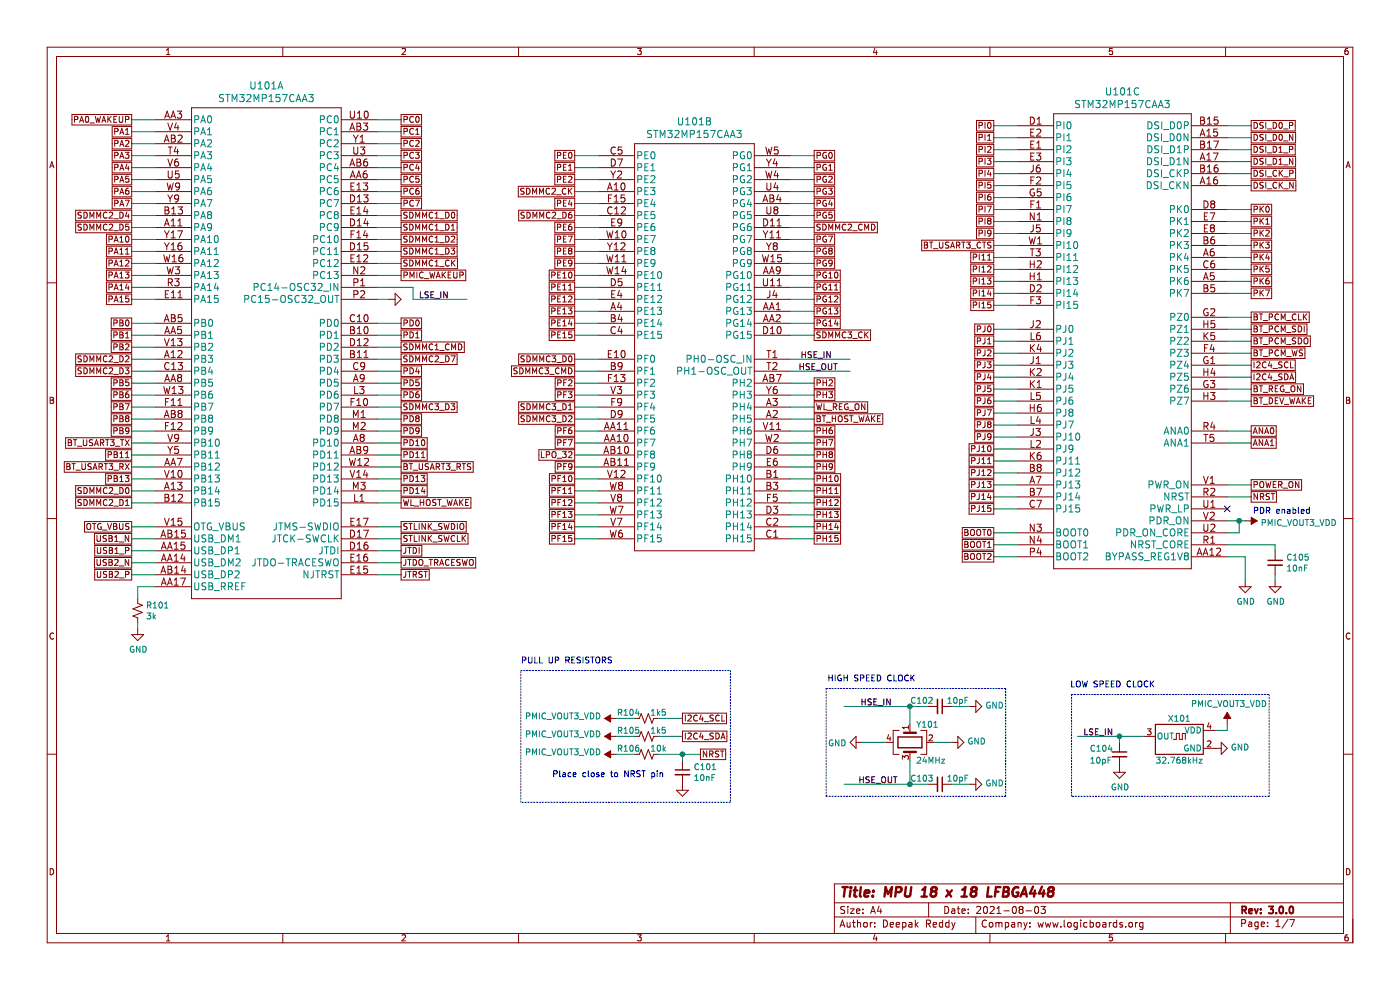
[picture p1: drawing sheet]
EESchema Schematic File Version 4
EELAYER 30 0
EELAYER END
$Descr A4 11693 8268
encoding utf-8
Sheet 1 7
Title "MPU 18 x 18 LFBGA448"
Date "2021-08-03"
Rev "3.0.0"
Comp "www.logicboards.org"
Comment1 ""
Comment2 ""
Comment3 ""
Comment4 ""
$EndDescr
$Comp
L Device:R_Small_US R104
U 1 1
P 5400 6000
F 0 "R104" V 5350 5850 50  0000 C CNN
F 1 "1k5" V 5350 6100 50  0000 C CNN
F 2 "U_Resistor_SMD:R_0402_1005Metric" H 5400 6000 50  0001 C CNN
F 3 "~" H 5400 6000 50  0001 C CNN
	1    5400 6000
	0    1    1    0   
$EndComp
Text GLabel 5700 6000 2    50   UnSpc ~ 0
I2C4_SCL
Wire Wire Line
	5700 6000 5500 6000
$Comp
L U_Power:PMIC_VOUT3_VDD #PWR0105
U 1 1
P 5150 6000
F 0 "#PWR0105" H 5150 5850 50  0001 C CNN
F 1 "PMIC_VOUT3_VDD" V 5165 6127 50  0000 L CNN
F 2 "" H 5150 6000 50  0001 C CNN
F 3 "" H 5150 6000 50  0001 C CNN
	1    5150 6000
	0    -1   -1   0   
$EndComp
Wire Wire Line
	5150 6000 5300 6000
$Comp
L Device:R_Small_US R105
U 1 1
P 5400 6150
F 0 "R105" V 5350 6000 50  0000 C CNN
F 1 "1k5" V 5350 6250 50  0000 C CNN
F 2 "U_Resistor_SMD:R_0402_1005Metric" H 5400 6150 50  0001 C CNN
F 3 "~" H 5400 6150 50  0001 C CNN
	1    5400 6150
	0    1    1    0   
$EndComp
Text GLabel 5700 6150 2    50   UnSpc ~ 0
I2C4_SDA
Wire Wire Line
	5700 6150 5500 6150
$Comp
L U_Power:PMIC_VOUT3_VDD #PWR0106
U 1 1
P 5150 6150
F 0 "#PWR0106" H 5150 6000 50  0001 C CNN
F 1 "PMIC_VOUT3_VDD" V 5165 6277 50  0000 L CNN
F 2 "" H 5150 6150 50  0001 C CNN
F 3 "" H 5150 6150 50  0001 C CNN
	1    5150 6150
	0    -1   -1   0   
$EndComp
Wire Wire Line
	5150 6150 5300 6150
$Comp
L Device:R_Small_US R106
U 1 1
P 5400 6300
F 0 "R106" V 5350 6150 50  0000 C CNN
F 1 "10k" V 5350 6400 50  0000 C CNN
F 2 "U_Resistor_SMD:R_0402_1005Metric" H 5400 6300 50  0001 C CNN
F 3 "~" H 5400 6300 50  0001 C CNN
	1    5400 6300
	0    1    1    0   
$EndComp
Text GLabel 5850 6300 2    50   UnSpc ~ 0
NRST
Wire Wire Line
	5850 6300 5700 6300
$Comp
L U_Power:PMIC_VOUT3_VDD #PWR0107
U 1 1
P 5150 6300
F 0 "#PWR0107" H 5150 6150 50  0001 C CNN
F 1 "PMIC_VOUT3_VDD" V 5165 6427 50  0000 L CNN
F 2 "" H 5150 6300 50  0001 C CNN
F 3 "" H 5150 6300 50  0001 C CNN
	1    5150 6300
	0    -1   -1   0   
$EndComp
Wire Wire Line
	5150 6300 5300 6300
$Comp
L Device:C_Small C101
U 1 1
P 5700 6450
F 0 "C101" H 5792 6496 50  0000 L CNN
F 1 "10nF" H 5792 6405 50  0000 L CNN
F 2 "U_Capacitor_SMD:C_0402_1005Metric" H 5700 6450 50  0001 C CNN
F 3 "~" H 5700 6450 50  0001 C CNN
	1    5700 6450
	1    0    0    -1  
$EndComp
Wire Wire Line
	5700 6350 5700 6300
Connection ~ 5700 6300
Wire Wire Line
	5700 6300 5500 6300
$Comp
L power:GND #PWR0108
U 1 1
P 5700 6550
F 0 "#PWR0108" H 5700 6300 50  0001 C CNN
F 1 "GND" H 5705 6377 50  0001 C CNN
F 2 "" H 5700 6550 50  0001 C CNN
F 3 "" H 5700 6550 50  0001 C CNN
	1    5700 6550
	1    0    0    -1  
$EndComp
Wire Notes Line
	6100 5600 6100 6700
Wire Notes Line
	6100 6700 4350 6700
Wire Notes Line
	4350 6700 4350 5600
Wire Notes Line
	4350 5600 6100 5600
Text Notes 5550 6500 2    50   ~ 0
Place close to NRST pin
Text Notes 4350 5550 0    50   ~ 0
PULL UP RESISTORS
$Comp
L Device:Crystal_GND24 Y101
U 1 1
P 7600 6200
F 0 "Y101" V 7450 6250 50  0000 L CNN
F 1 "24MHz" V 7750 6250 50  0000 L CNN
F 2 "U_Crystal:TSX3225240000MF10ZC3" H 7600 6200 50  0001 C CNN
F 3 "~" H 7600 6200 50  0001 C CNN
	1    7600 6200
	0    1    1    0   
$EndComp
$Comp
L Device:C_Small C102
U 1 1
P 7850 5900
F 0 "C102" V 7800 5750 50  0000 C CNN
F 1 "10pF" V 7800 6050 50  0000 C CNN
F 2 "U_Capacitor_SMD:C_0402_1005Metric" H 7850 5900 50  0001 C CNN
F 3 "~" H 7850 5900 50  0001 C CNN
	1    7850 5900
	0    1    1    0   
$EndComp
Wire Wire Line
	7600 6050 7600 5900
Wire Wire Line
	7600 5900 7750 5900
$Comp
L power:GND #PWR0111
U 1 1
P 8100 5900
F 0 "#PWR0111" H 8100 5650 50  0001 C CNN
F 1 "GND" V 8105 5772 50  0000 R CNN
F 2 "" H 8100 5900 50  0001 C CNN
F 3 "" H 8100 5900 50  0001 C CNN
	1    8100 5900
	0    -1   -1   0   
$EndComp
Wire Wire Line
	8100 5900 7950 5900
Wire Wire Line
	7050 5900 7600 5900
Connection ~ 7600 5900
Text Label 7450 5900 2    50   ~ 0
HSE_IN
$Comp
L power:GND #PWR0110
U 1 1
P 7950 6200
F 0 "#PWR0110" H 7950 5950 50  0001 C CNN
F 1 "GND" V 7955 6072 50  0000 R CNN
F 2 "" H 7950 6200 50  0001 C CNN
F 3 "" H 7950 6200 50  0001 C CNN
	1    7950 6200
	0    -1   -1   0   
$EndComp
Wire Wire Line
	7950 6200 7800 6200
$Comp
L power:GND #PWR0109
U 1 1
P 7200 6200
F 0 "#PWR0109" H 7200 5950 50  0001 C CNN
F 1 "GND" V 7205 6072 50  0000 R CNN
F 2 "" H 7200 6200 50  0001 C CNN
F 3 "" H 7200 6200 50  0001 C CNN
	1    7200 6200
	0    1    1    0   
$EndComp
Wire Wire Line
	7200 6200 7400 6200
$Comp
L Device:C_Small C103
U 1 1
P 7850 6550
F 0 "C103" V 7800 6400 50  0000 C CNN
F 1 "10pF" V 7800 6700 50  0000 C CNN
F 2 "U_Capacitor_SMD:C_0402_1005Metric" H 7850 6550 50  0001 C CNN
F 3 "~" H 7850 6550 50  0001 C CNN
	1    7850 6550
	0    1    1    0   
$EndComp
Wire Wire Line
	7750 6550 7600 6550
Wire Wire Line
	7600 6550 7600 6350
$Comp
L power:GND #PWR0112
U 1 1
P 8100 6550
F 0 "#PWR0112" H 8100 6300 50  0001 C CNN
F 1 "GND" V 8105 6422 50  0000 R CNN
F 2 "" H 8100 6550 50  0001 C CNN
F 3 "" H 8100 6550 50  0001 C CNN
	1    8100 6550
	0    -1   -1   0   
$EndComp
Wire Wire Line
	8100 6550 7950 6550
Wire Wire Line
	7600 6550 7050 6550
Connection ~ 7600 6550
Text Label 7500 6550 2    50   ~ 0
HSE_OUT
Wire Notes Line
	8400 5750 8400 6650
Wire Notes Line
	8400 6650 6900 6650
Wire Notes Line
	6900 6650 6900 5750
Wire Notes Line
	6900 5750 8400 5750
Text Notes 7650 5700 2    50   ~ 0
HIGH SPEED CLOCK
$Comp
L U_Oscillator:32.768kHz X101
U 1 1
P 9850 6250
F 0 "X101" H 9850 6500 50  0000 C CNN
F 1 "32.768kHz" H 9850 6150 50  0000 C CNN
F 2 "U_Crystal:SiT1533AC-H5-DCC-32.768E" H 10300 5900 50  0001 C CNN
F 3 "https://www.mouser.in/datasheet/2/371/SiT1533_rev1.4_03202018-1324419.pdf" H 9750 6250 50  0001 C CNN
F 4 "SiT1533AC-H5-DCC-32.768E" H 9950 6300 50  0001 C CNN "MNP"
	1    9850 6250
	1    0    0    -1  
$EndComp
Wire Wire Line
	9550 6150 9350 6150
Text Label 9300 6150 2    50   ~ 0
LSE_IN
$Comp
L Device:C_Small C104
U 1 1
P 9350 6300
F 0 "C104" H 9100 6350 50  0000 L CNN
F 1 "10pF" H 9100 6250 50  0000 L CNN
F 2 "U_Capacitor_SMD:C_0402_1005Metric" H 9350 6300 50  0001 C CNN
F 3 "~" H 9350 6300 50  0001 C CNN
	1    9350 6300
	1    0    0    -1  
$EndComp
Wire Wire Line
	9350 6200 9350 6150
Connection ~ 9350 6150
Wire Wire Line
	9000 6150 9350 6150
$Comp
L power:GND #PWR0113
U 1 1
P 9350 6400
F 0 "#PWR0113" H 9350 6150 50  0001 C CNN
F 1 "GND" H 9355 6227 50  0000 C CNN
F 2 "" H 9350 6400 50  0001 C CNN
F 3 "" H 9350 6400 50  0001 C CNN
	1    9350 6400
	1    0    0    -1  
$EndComp
$Comp
L power:GND #PWR0114
U 1 1
P 10150 6250
F 0 "#PWR0114" H 10150 6000 50  0001 C CNN
F 1 "GND" V 10155 6122 50  0000 R CNN
F 2 "" H 10150 6250 50  0001 C CNN
F 3 "" H 10150 6250 50  0001 C CNN
	1    10150 6250
	0    -1   -1   0   
$EndComp
$Comp
L U_Power:PMIC_VOUT3_VDD #PWR0115
U 1 1
P 10250 6050
F 0 "#PWR0115" H 10250 5900 50  0001 C CNN
F 1 "PMIC_VOUT3_VDD" H 10265 6223 50  0000 C CNN
F 2 "" H 10250 6050 50  0001 C CNN
F 3 "" H 10250 6050 50  0001 C CNN
	1    10250 6050
	1    0    0    -1  
$EndComp
Wire Wire Line
	10250 6050 10250 6100
Wire Wire Line
	10250 6100 10150 6100
Wire Notes Line
	10600 5800 10600 6650
Wire Notes Line
	10600 6650 8950 6650
Wire Notes Line
	8950 6650 8950 5800
Wire Notes Line
	8950 5800 10600 5800
Text Notes 9650 5750 2    50   ~ 0
LOW SPEED CLOCK
Wire Wire Line
	6800 4500 6600 4500
Wire Wire Line
	6800 4400 6600 4400
Wire Wire Line
	6800 4300 6600 4300
Wire Wire Line
	5000 4400 4800 4400
Wire Wire Line
	5000 4300 4800 4300
Wire Wire Line
	3350 4800 3150 4800
Wire Wire Line
	3350 4700 3150 4700
Wire Wire Line
	3350 4600 3150 4600
Wire Wire Line
	3350 4500 3150 4500
Wire Wire Line
	3350 4400 3150 4400
Text GLabel 3350 4800 2    50   UnSpc ~ 0
JTRST
Text GLabel 3350 4700 2    50   UnSpc ~ 0
JTDO_TRACESWO
Text GLabel 3350 4600 2    50   UnSpc ~ 0
JTDI
Text GLabel 3350 4500 2    50   UnSpc ~ 0
STLINK_SWCLK
Text GLabel 3350 4400 2    50   UnSpc ~ 0
STLINK_SWDIO
Wire Wire Line
	1300 4800 1100 4800
Wire Wire Line
	1300 4700 1100 4700
Wire Wire Line
	1300 4600 1100 4600
Wire Wire Line
	1300 4500 1100 4500
Wire Wire Line
	1300 4400 1100 4400
Wire Wire Line
	1150 4900 1300 4900
Wire Wire Line
	1150 5000 1150 4900
Wire Wire Line
	1150 5250 1150 5200
$Comp
L power:GND #PWR0101
U 1 1
P 1150 5250
F 0 "#PWR0101" H 1150 5000 50  0001 C CNN
F 1 "GND" H 1155 5077 50  0000 C CNN
F 2 "" H 1150 5250 50  0001 C CNN
F 3 "" H 1150 5250 50  0001 C CNN
	1    1150 5250
	1    0    0    -1  
$EndComp
$Comp
L Device:R_Small_US R101
U 1 1
P 1150 5100
F 0 "R101" H 1218 5146 50  0000 L CNN
F 1 "3k" H 1218 5055 50  0000 L CNN
F 2 "U_Resistor_SMD:R_0402_1005Metric" H 1150 5100 50  0001 C CNN
F 3 "~" H 1150 5100 50  0001 C CNN
	1    1150 5100
	1    0    0    -1  
$EndComp
Text GLabel 1100 4800 0    50   UnSpc ~ 0
USB2_P
Text GLabel 1100 4700 0    50   UnSpc ~ 0
USB2_N
Text GLabel 1100 4600 0    50   UnSpc ~ 0
USB1_P
Text GLabel 1100 4500 0    50   UnSpc ~ 0
USB1_N
Text GLabel 1100 4400 0    50   UnSpc ~ 0
OTG_VBUS
$Comp
L U_Microprocessor:STM32MP157CAA3 U101
U 2 1
P 5800 2900
F 0 "U101" H 5800 4787 60  0000 C CNN
F 1 "STM32MP157CAA3" H 5800 4681 60  0000 C CNN
F 2 "U_Package_BGA:STM32MP157CAA3" H 6100 5140 60  0001 C CNN
F 3 "https://www.st.com/resource/en/datasheet/stm32mp157c.pdf" H 5400 5050 60  0001 C CNN
	2    5800 2900
	1    0    0    -1  
$EndComp
$Comp
L U_Microprocessor:STM32MP157CAA3 U101
U 1 1
P 2200 3000
F 0 "U101" H 2225 5287 60  0000 C CNN
F 1 "STM32MP157CAA3" H 2225 5181 60  0000 C CNN
F 2 "U_Package_BGA:STM32MP157CAA3" H 2500 5240 60  0001 C CNN
F 3 "https://www.st.com/resource/en/datasheet/stm32mp157c.pdf" H 1800 5150 60  0001 C CNN
	1    2200 3000
	1    0    0    -1  
$EndComp
Text GLabel 10450 4050 2    50   UnSpc ~ 0
POWER_ON
Wire Wire Line
	6600 3100 7100 3100
Wire Wire Line
	6600 3000 7100 3000
Wire Wire Line
	10250 4150 10450 4150
Wire Wire Line
	10450 4050 10250 4050
Wire Wire Line
	8300 4650 8500 4650
Wire Wire Line
	8300 4550 8500 4550
Wire Wire Line
	8300 4450 8500 4450
Wire Wire Line
	10450 3700 10250 3700
Wire Wire Line
	10450 3600 10250 3600
Wire Wire Line
	10450 1550 10250 1550
Wire Wire Line
	10450 1450 10250 1450
Wire Wire Line
	10450 1350 10250 1350
Wire Wire Line
	10450 1250 10250 1250
Wire Wire Line
	10450 1150 10250 1150
Wire Wire Line
	10450 1050 10250 1050
Wire Wire Line
	10650 4550 10650 4600
Wire Wire Line
	10250 4550 10650 4550
Wire Wire Line
	10400 4650 10250 4650
Wire Wire Line
	10400 4850 10400 4650
$Comp
L power:GND #PWR0117
U 1 1
P 10400 4850
F 0 "#PWR0117" H 10400 4600 50  0001 C CNN
F 1 "GND" H 10405 4677 50  0000 C CNN
F 2 "" H 10400 4850 50  0001 C CNN
F 3 "" H 10400 4850 50  0001 C CNN
	1    10400 4850
	1    0    0    -1  
$EndComp
$Comp
L power:GND #PWR0118
U 1 1
P 10650 4850
F 0 "#PWR0118" H 10650 4600 50  0001 C CNN
F 1 "GND" H 10655 4677 50  0000 C CNN
F 2 "" H 10650 4850 50  0001 C CNN
F 3 "" H 10650 4850 50  0001 C CNN
	1    10650 4850
	1    0    0    -1  
$EndComp
Wire Wire Line
	10650 4850 10650 4800
$Comp
L Device:C_Small C105
U 1 1
P 10650 4700
F 0 "C105" H 10742 4746 50  0000 L CNN
F 1 "10nF" H 10742 4655 50  0000 L CNN
F 2 "U_Capacitor_SMD:C_0402_1005Metric" H 10650 4700 50  0001 C CNN
F 3 "~" H 10650 4700 50  0001 C CNN
	1    10650 4700
	1    0    0    -1  
$EndComp
Text Notes 10950 4300 2    50   ~ 0
PDR enabled
Wire Wire Line
	10350 4350 10250 4350
Wire Wire Line
	10350 4450 10350 4350
Wire Wire Line
	10250 4450 10350 4450
Connection ~ 10350 4350
Wire Wire Line
	10400 4350 10350 4350
$Comp
L U_Power:PMIC_VOUT3_VDD #PWR0116
U 1 1
P 10400 4350
F 0 "#PWR0116" H 10400 4200 50  0001 C CNN
F 1 "PMIC_VOUT3_VDD" V 10415 4478 50  0000 L CNN
F 2 "" H 10400 4350 50  0001 C CNN
F 3 "" H 10400 4350 50  0001 C CNN
	1    10400 4350
	0    1    1    0   
$EndComp
NoConn ~ 10250 4250
Text GLabel 10450 4150 2    50   UnSpc ~ 0
NRST
Text GLabel 8300 4650 0    50   UnSpc ~ 0
BOOT2
Text GLabel 8300 4550 0    50   UnSpc ~ 0
BOOT1
Text GLabel 8300 4450 0    50   UnSpc ~ 0
BOOT0
Text GLabel 10450 3700 2    50   UnSpc ~ 0
ANA1
Text GLabel 10450 3600 2    50   UnSpc ~ 0
ANA0
Text GLabel 10450 1550 2    50   UnSpc ~ 0
DSI_CK_N
Text GLabel 10450 1450 2    50   UnSpc ~ 0
DSI_CK_P
Text GLabel 10450 1350 2    50   UnSpc ~ 0
DSI_D1_N
Text GLabel 10450 1250 2    50   UnSpc ~ 0
DSI_D1_P
Text GLabel 10450 1150 2    50   UnSpc ~ 0
DSI_D0_N
Text GLabel 10450 1050 2    50   UnSpc ~ 0
DSI_D0_P
Wire Wire Line
	10450 3350 10250 3350
Wire Wire Line
	10450 3250 10250 3250
Wire Wire Line
	10450 2950 10250 2950
Wire Wire Line
	10450 2850 10250 2850
Wire Wire Line
	10450 2750 10250 2750
Wire Wire Line
	8300 2150 8500 2150
Wire Wire Line
	8300 1950 8500 1950
Wire Wire Line
	8300 1750 8500 1750
Wire Wire Line
	8300 1650 8500 1650
Wire Wire Line
	8300 1550 8500 1550
Wire Wire Line
	8300 1450 8500 1450
Wire Wire Line
	8300 1350 8500 1350
Wire Wire Line
	8300 1250 8500 1250
Wire Wire Line
	8300 1150 8500 1150
Wire Wire Line
	8300 1050 8500 1050
Wire Wire Line
	10450 2650 10250 2650
Text GLabel 10450 3350 2    50   UnSpc ~ 0
BT_DEV_WAKE
Text GLabel 10450 3250 2    50   UnSpc ~ 0
BT_REG_ON
Text GLabel 10450 2950 2    50   UnSpc ~ 0
BT_PCM_WS
Text GLabel 10450 2850 2    50   UnSpc ~ 0
BT_PCM_SDO
Text GLabel 10450 2750 2    50   UnSpc ~ 0
BT_PCM_SDI
Text GLabel 10450 2650 2    50   UnSpc ~ 0
BT_PCM_CLK
Text GLabel 8300 2150 0    50   UnSpc ~ 0
PI11
Text GLabel 8300 1950 0    50   UnSpc ~ 0
PI9
Text GLabel 8300 1250 0    50   UnSpc ~ 0
PI2
Text GLabel 8300 1150 0    50   UnSpc ~ 0
PI1
Text GLabel 8300 1050 0    50   UnSpc ~ 0
PI0
Wire Wire Line
	6800 4200 6600 4200
Wire Wire Line
	6800 4000 6600 4000
Wire Wire Line
	6800 3900 6600 3900
Wire Wire Line
	6800 3800 6600 3800
Wire Wire Line
	6800 3700 6600 3700
Wire Wire Line
	6800 3600 6600 3600
Wire Wire Line
	6800 3500 6600 3500
Wire Wire Line
	6800 3400 6600 3400
Text GLabel 6800 3600 2    50   UnSpc ~ 0
PH6
Text GLabel 6800 3500 2    50   UnSpc ~ 0
BT_HOST_WAKE
Text GLabel 6800 3400 2    50   UnSpc ~ 0
WL_REG_ON
Wire Wire Line
	6800 3300 6600 3300
Wire Wire Line
	6800 3200 6600 3200
Text GLabel 6800 3300 2    50   UnSpc ~ 0
PH3
Text GLabel 6800 3200 2    50   UnSpc ~ 0
PH2
Text Label 7000 3100 2    50   ~ 0
HSE_OUT
Text Label 6950 3000 2    50   ~ 0
HSE_IN
Wire Wire Line
	6600 2800 6800 2800
Wire Wire Line
	6600 2700 6800 2700
Wire Wire Line
	6600 2600 6800 2600
Wire Wire Line
	6600 2500 6800 2500
Wire Wire Line
	6600 2400 6800 2400
Wire Wire Line
	6600 2300 6800 2300
Wire Wire Line
	6600 2200 6800 2200
Wire Wire Line
	6600 2000 6800 2000
Wire Wire Line
	6600 1900 6800 1900
Wire Wire Line
	6600 1800 6800 1800
Wire Wire Line
	6600 1700 6800 1700
Wire Wire Line
	6600 1600 6800 1600
Wire Wire Line
	6600 1500 6800 1500
Wire Wire Line
	6600 1400 6800 1400
Wire Wire Line
	6600 1300 6800 1300
Text GLabel 6800 2800 2    50   UnSpc ~ 0
SDMMC3_CK
Text GLabel 6800 2700 2    50   UnSpc ~ 0
PG14
Text GLabel 6800 2600 2    50   UnSpc ~ 0
PG13
Text GLabel 6800 2500 2    50   UnSpc ~ 0
PG12
Text GLabel 6800 2400 2    50   UnSpc ~ 0
PG11
Text GLabel 6800 2300 2    50   UnSpc ~ 0
PG10
Text GLabel 6800 2200 2    50   UnSpc ~ 0
PG9
Text GLabel 6800 2000 2    50   UnSpc ~ 0
PG7
Text GLabel 6800 1900 2    50   UnSpc ~ 0
SDMMC2_CMD
Text GLabel 6800 1800 2    50   UnSpc ~ 0
PG5
Text GLabel 6800 1700 2    50   UnSpc ~ 0
PG4
Text GLabel 6800 1600 2    50   UnSpc ~ 0
PG3
Text GLabel 6800 1500 2    50   UnSpc ~ 0
PG2
Text GLabel 6800 1400 2    50   UnSpc ~ 0
PG1
Text GLabel 6800 1300 2    50   UnSpc ~ 0
PG0
Wire Wire Line
	5000 4200 4800 4200
Wire Wire Line
	5000 4100 4800 4100
Wire Wire Line
	5000 4000 4800 4000
Wire Wire Line
	5000 3900 4800 3900
Wire Wire Line
	5000 3700 4800 3700
Wire Wire Line
	5000 3600 4800 3600
Wire Wire Line
	5000 3500 4800 3500
Wire Wire Line
	5000 3400 4800 3400
Wire Wire Line
	5000 3300 4800 3300
Wire Wire Line
	5000 3200 4800 3200
Wire Wire Line
	5000 3100 4800 3100
Wire Wire Line
	5000 3000 4800 3000
Wire Wire Line
	5000 2800 4800 2800
Wire Wire Line
	5000 2700 4800 2700
Wire Wire Line
	5000 2600 4800 2600
Wire Wire Line
	5000 2500 4800 2500
Wire Wire Line
	3150 4200 3350 4200
Wire Wire Line
	5000 2300 4800 2300
Wire Wire Line
	5000 2200 4800 2200
Wire Wire Line
	5000 2100 4800 2100
Wire Wire Line
	5000 2000 4800 2000
Wire Wire Line
	5000 1900 4800 1900
Wire Wire Line
	5000 1800 4800 1800
Wire Wire Line
	5000 1600 4800 1600
Wire Wire Line
	5000 1500 4800 1500
Wire Wire Line
	5000 1400 4800 1400
Wire Wire Line
	5000 1300 4800 1300
Text GLabel 3350 4200 2    50   UnSpc ~ 0
WL_HOST_WAKE
Wire Wire Line
	3350 4100 3150 4100
Wire Wire Line
	3350 4000 3150 4000
Wire Wire Line
	3350 3800 3150 3800
Wire Wire Line
	3350 3700 3150 3700
Wire Wire Line
	3350 3600 3150 3600
Wire Wire Line
	3350 3500 3150 3500
Wire Wire Line
	3350 3400 3150 3400
Wire Wire Line
	1100 3900 1300 3900
Wire Wire Line
	1100 3700 1300 3700
Wire Wire Line
	3350 3900 3150 3900
Wire Wire Line
	8300 2050 8500 2050
Wire Wire Line
	3350 2900 3150 2900
Wire Wire Line
	3350 2800 3150 2800
Wire Wire Line
	3350 2700 3150 2700
Text GLabel 3350 4100 2    50   UnSpc ~ 0
PD14
Text GLabel 3350 4000 2    50   UnSpc ~ 0
PD13
Text GLabel 3350 3800 2    50   UnSpc ~ 0
PD11
Text GLabel 3350 3700 2    50   UnSpc ~ 0
PD10
Text GLabel 3350 3600 2    50   UnSpc ~ 0
PD9
Text GLabel 3350 3500 2    50   UnSpc ~ 0
PD8
Text GLabel 3350 3400 2    50   UnSpc ~ 0
SDMMC3_D3
Text GLabel 1100 3900 0    50   UnSpc ~ 0
BT_USART3_RX
Text GLabel 1100 3700 0    50   UnSpc ~ 0
BT_USART3_TX
Text GLabel 3350 3900 2    50   UnSpc ~ 0
BT_USART3_RTS
Text GLabel 8300 2050 0    50   UnSpc ~ 0
BT_USART3_CTS
Text GLabel 3350 2900 2    50   UnSpc ~ 0
SDMMC1_CMD
Text GLabel 3350 2800 2    50   UnSpc ~ 0
PD1
Text GLabel 3350 2700 2    50   UnSpc ~ 0
PD0
Wire Wire Line
	3350 2300 3150 2300
Wire Wire Line
	3350 2200 3150 2200
Wire Wire Line
	3350 2100 3150 2100
Wire Wire Line
	3350 2000 3150 2000
Wire Wire Line
	3350 1900 3150 1900
Wire Wire Line
	3350 1800 3150 1800
Wire Wire Line
	3350 3000 3150 3000
Wire Wire Line
	3350 1600 3150 1600
Wire Wire Line
	3350 1500 3150 1500
Wire Wire Line
	3350 1400 3150 1400
Wire Wire Line
	3350 1300 3150 1300
Wire Wire Line
	3350 1200 3150 1200
Wire Wire Line
	3350 1100 3150 1100
Wire Wire Line
	3350 1000 3150 1000
Text Label 3750 2500 2    50   ~ 0
LSE_IN
Wire Wire Line
	3250 2500 3150 2500
$Comp
L power:GND #PWR0102
U 1 1
P 3250 2500
F 0 "#PWR0102" H 3250 2250 50  0001 C CNN
F 1 "GND" V 3255 2372 50  0001 R CNN
F 2 "" H 3250 2500 50  0001 C CNN
F 3 "" H 3250 2500 50  0001 C CNN
	1    3250 2500
	0    -1   -1   0   
$EndComp
Wire Wire Line
	3450 2500 3900 2500
Wire Wire Line
	3450 2400 3450 2500
Wire Wire Line
	3150 2400 3450 2400
Text GLabel 3350 2300 2    50   UnSpc ~ 0
PMIC_WAKEUP
Text GLabel 3350 2200 2    50   UnSpc ~ 0
SDMMC1_CK
Text GLabel 3350 2100 2    50   UnSpc ~ 0
SDMMC1_D3
Text GLabel 3350 2000 2    50   UnSpc ~ 0
SDMMC1_D2
Text GLabel 3350 1900 2    50   UnSpc ~ 0
SDMMC1_D1
Text GLabel 3350 1800 2    50   UnSpc ~ 0
SDMMC1_D0
Text GLabel 3350 3000 2    50   UnSpc ~ 0
SDMMC2_D7
Text GLabel 3350 1600 2    50   UnSpc ~ 0
PC6
Text GLabel 3350 1500 2    50   UnSpc ~ 0
PC5
Text GLabel 3350 1400 2    50   UnSpc ~ 0
PC4
Text GLabel 3350 1300 2    50   UnSpc ~ 0
PC3
Text GLabel 3350 1200 2    50   UnSpc ~ 0
PC2
Text GLabel 3350 1100 2    50   UnSpc ~ 0
PC1
Text GLabel 3350 1000 2    50   UnSpc ~ 0
PC0
Wire Wire Line
	1300 4200 1100 4200
Wire Wire Line
	1300 4100 1100 4100
Wire Wire Line
	1300 4000 1100 4000
Wire Wire Line
	1300 3800 1100 3800
Wire Wire Line
	1300 1800 1100 1800
Wire Wire Line
	1300 3400 1100 3400
Wire Wire Line
	1300 3300 1100 3300
Wire Wire Line
	1300 3200 1100 3200
Wire Wire Line
	1300 3100 1100 3100
Wire Wire Line
	1300 3000 1100 3000
Wire Wire Line
	1300 2900 1100 2900
Wire Wire Line
	1300 2800 1100 2800
Wire Wire Line
	1300 2700 1100 2700
Wire Wire Line
	1300 2500 1100 2500
Wire Wire Line
	1300 2400 1100 2400
Wire Wire Line
	1300 2300 1100 2300
Wire Wire Line
	1300 2200 1100 2200
Wire Wire Line
	1300 2100 1100 2100
Wire Wire Line
	1300 2000 1100 2000
Wire Wire Line
	1300 1900 1100 1900
Text GLabel 1100 4200 0    50   UnSpc ~ 0
SDMMC2_D1
Text GLabel 1100 4100 0    50   UnSpc ~ 0
SDMMC2_D0
Text GLabel 1100 4000 0    50   UnSpc ~ 0
PB13
Text GLabel 1100 3800 0    50   UnSpc ~ 0
PB11
Text GLabel 1100 1800 0    50   UnSpc ~ 0
SDMMC2_D4
Text GLabel 1100 3400 0    50   UnSpc ~ 0
PB7
Text GLabel 1100 3300 0    50   UnSpc ~ 0
PB6
Text GLabel 1100 3200 0    50   UnSpc ~ 0
PB5
Text GLabel 1100 3100 0    50   UnSpc ~ 0
SDMMC2_D3
Text GLabel 1100 3000 0    50   UnSpc ~ 0
SDMMC2_D2
Text GLabel 1100 2900 0    50   UnSpc ~ 0
PB2
Text GLabel 1100 2800 0    50   UnSpc ~ 0
PB1
Text GLabel 1100 2700 0    50   UnSpc ~ 0
PB0
Text GLabel 1100 2500 0    50   UnSpc ~ 0
PA15
Text GLabel 1100 2400 0    50   UnSpc ~ 0
PA14
Text GLabel 1100 2300 0    50   UnSpc ~ 0
PA13
Text GLabel 1100 2200 0    50   UnSpc ~ 0
PA12
Text GLabel 1100 2100 0    50   UnSpc ~ 0
PA11
Text GLabel 1100 2000 0    50   UnSpc ~ 0
PA10
Text GLabel 1100 1900 0    50   UnSpc ~ 0
SDMMC2_D5
Wire Wire Line
	1100 1700 1300 1700
Wire Wire Line
	1100 1600 1300 1600
Wire Wire Line
	1100 1500 1300 1500
Wire Wire Line
	1100 1400 1300 1400
Wire Wire Line
	1100 1300 1300 1300
Wire Wire Line
	1100 1200 1300 1200
Wire Wire Line
	1100 1100 1300 1100
Text GLabel 1100 1700 0    50   UnSpc ~ 0
PA7
Text GLabel 1100 1600 0    50   UnSpc ~ 0
PA6
Text GLabel 1100 1500 0    50   UnSpc ~ 0
PA5
Text GLabel 1100 1400 0    50   UnSpc ~ 0
PA4
Text GLabel 1100 1300 0    50   UnSpc ~ 0
PA3
Wire Wire Line
	1100 1000 1300 1000
Text GLabel 1100 1000 0    50   UnSpc ~ 0
PA0_WAKEUP
Wire Wire Line
	1300 3500 1100 3500
Wire Wire Line
	3350 1700 3150 1700
Text GLabel 3350 1700 2    50   UnSpc ~ 0
PC7
Wire Wire Line
	3350 3100 3150 3100
Text GLabel 3350 3100 2    50   UnSpc ~ 0
PD4
Wire Wire Line
	3350 3200 3150 3200
Text GLabel 3350 3200 2    50   UnSpc ~ 0
PD5
Wire Wire Line
	3350 3300 3150 3300
Text GLabel 3350 3300 2    50   UnSpc ~ 0
PD6
$Comp
L U_Microprocessor:STM32MP157CAA3 U101
U 3 1
P 9350 3050
F 0 "U101" H 9375 5337 60  0000 C CNN
F 1 "STM32MP157CAA3" H 9375 5231 60  0000 C CNN
F 2 "U_Package_BGA:STM32MP157CAA3" H 9650 5290 60  0001 C CNN
F 3 "https://www.st.com/resource/en/datasheet/stm32mp157c.pdf" H 8950 5200 60  0001 C CNN
	3    9350 3050
	1    0    0    -1  
$EndComp
Wire Wire Line
	4800 3800 5000 3800
Text GLabel 1100 3600 0    50   UnSpc ~ 0
PB9
Wire Wire Line
	1300 3600 1100 3600
Text GLabel 10450 3150 2    50   UnSpc ~ 0
I2C4_SDA
Wire Wire Line
	10450 3150 10250 3150
Wire Wire Line
	6800 4100 6600 4100
Text GLabel 10450 3050 2    50   UnSpc ~ 0
I2C4_SCL
Wire Wire Line
	10450 3050 10250 3050
Wire Wire Line
	8300 1850 8500 1850
Text GLabel 8300 1850 0    50   UnSpc ~ 0
PI8
Wire Wire Line
	8300 2250 8500 2250
Text GLabel 8300 2350 0    50   UnSpc ~ 0
PI13
Text GLabel 8300 2450 0    50   UnSpc ~ 0
PI14
Text GLabel 8300 2550 0    50   UnSpc ~ 0
PI15
Wire Wire Line
	8300 2350 8500 2350
Wire Wire Line
	8300 2450 8500 2450
Wire Wire Line
	8300 2550 8500 2550
Text GLabel 8300 2750 0    50   UnSpc ~ 0
PJ0
Text GLabel 8300 2850 0    50   UnSpc ~ 0
PJ1
Text GLabel 8300 2950 0    50   UnSpc ~ 0
PJ2
Text GLabel 8300 3050 0    50   UnSpc ~ 0
PJ3
Text GLabel 8300 3150 0    50   UnSpc ~ 0
PJ4
Text GLabel 8300 3250 0    50   UnSpc ~ 0
PJ5
Text GLabel 8300 3350 0    50   UnSpc ~ 0
PJ6
Text GLabel 8300 3450 0    50   UnSpc ~ 0
PJ7
Text GLabel 8300 3550 0    50   UnSpc ~ 0
PJ8
Text GLabel 8300 3650 0    50   UnSpc ~ 0
PJ9
Text GLabel 8300 3750 0    50   UnSpc ~ 0
PJ10
Text GLabel 8300 3850 0    50   UnSpc ~ 0
PJ11
Text GLabel 8300 3950 0    50   UnSpc ~ 0
PJ12
Text GLabel 8300 4050 0    50   UnSpc ~ 0
PJ13
Text GLabel 8300 4150 0    50   UnSpc ~ 0
PJ14
Text GLabel 8300 4250 0    50   UnSpc ~ 0
PJ15
Wire Wire Line
	8300 2750 8500 2750
Wire Wire Line
	8300 2850 8500 2850
Wire Wire Line
	8300 2950 8500 2950
Wire Wire Line
	8300 3050 8500 3050
Wire Wire Line
	8300 3150 8500 3150
Wire Wire Line
	8300 3250 8500 3250
Wire Wire Line
	8300 3350 8500 3350
Wire Wire Line
	8300 3450 8500 3450
Wire Wire Line
	8300 3550 8500 3550
Wire Wire Line
	8300 3650 8500 3650
Wire Wire Line
	8300 3750 8500 3750
Wire Wire Line
	8300 3850 8500 3850
Wire Wire Line
	8300 3950 8500 3950
Wire Wire Line
	8300 4050 8500 4050
Wire Wire Line
	8300 4150 8500 4150
Wire Wire Line
	8300 4250 8500 4250
Text GLabel 10450 1750 2    50   UnSpc ~ 0
PK0
Text GLabel 10450 1850 2    50   UnSpc ~ 0
PK1
Text GLabel 10450 1950 2    50   UnSpc ~ 0
PK2
Text GLabel 10450 2050 2    50   UnSpc ~ 0
PK3
Text GLabel 10450 2150 2    50   UnSpc ~ 0
PK4
Text GLabel 10450 2250 2    50   UnSpc ~ 0
PK5
Text GLabel 10450 2350 2    50   UnSpc ~ 0
PK6
Text GLabel 10450 2450 2    50   UnSpc ~ 0
PK7
Wire Wire Line
	10450 1750 10250 1750
Wire Wire Line
	10450 1850 10250 1850
Wire Wire Line
	10450 1950 10250 1950
Wire Wire Line
	10450 2050 10250 2050
Wire Wire Line
	10450 2150 10250 2150
Wire Wire Line
	10450 2250 10250 2250
Wire Wire Line
	10450 2350 10250 2350
Wire Wire Line
	10450 2450 10250 2450
Wire Wire Line
	5000 1700 4800 1700
Wire Wire Line
	5000 4500 4800 4500
$Sheet
S 12700 1400 900  550 
U 61161F05
F0 "MPU_DDR3L_Memory" 50
F1 "MPU_DDR3L_Memory.sch" 50
$EndSheet
$Sheet
S 12700 2350 900  550 
U 61165128
F0 "MPU Power" 50
F1 "MPU Power.sch" 50
$EndSheet
$Sheet
S 12700 3250 900  550 
U 611679C4
F0 "PMIC" 50
F1 "PMIC.sch" 50
$EndSheet
$Sheet
S 12700 4200 900  550 
U 61169F82
F0 "eMMC_FLASH" 50
F1 "eMMC_FLASH.sch" 50
$EndSheet
$Sheet
S 12700 5100 900  600 
U 6116CEA2
F0 "WIFI_BLUETOOTH" 50
F1 "WIFI_BLUETOOTH.sch" 50
$EndSheet
$Sheet
S 12650 6050 850  550 
U 611702DE
F0 "BOARD_TO_BOARD_CONNECTORS" 50
F1 "BOARD_TO_BOARD_CONNECTORS.sch" 50
$EndSheet
Text GLabel 1100 1200 0    50   UnSpc ~ 0
PA2
Text GLabel 1100 1100 0    50   UnSpc ~ 0
PA1
Text GLabel 8300 2250 0    50   UnSpc ~ 0
PI12
Text GLabel 1100 3500 0    50   UnSpc ~ 0
PB8
Text GLabel 6800 3700 2    50   UnSpc ~ 0
PH7
Text GLabel 6800 3800 2    50   UnSpc ~ 0
PH8
Text GLabel 6800 3900 2    50   UnSpc ~ 0
PH9
Text GLabel 6800 4000 2    50   UnSpc ~ 0
PH10
Text GLabel 6800 4100 2    50   UnSpc ~ 0
PH11
Text GLabel 6800 4200 2    50   UnSpc ~ 0
PH12
Text GLabel 6800 4300 2    50   UnSpc ~ 0
PH13
Text GLabel 6800 4400 2    50   UnSpc ~ 0
PH14
Text GLabel 6800 4500 2    50   UnSpc ~ 0
PH15
Text GLabel 8300 1350 0    50   UnSpc ~ 0
PI3
Text GLabel 8300 1450 0    50   UnSpc ~ 0
PI4
Text GLabel 8300 1550 0    50   UnSpc ~ 0
PI5
Text GLabel 8300 1650 0    50   UnSpc ~ 0
PI6
Text GLabel 8300 1750 0    50   UnSpc ~ 0
PI7
Wire Wire Line
	5000 2400 4800 2400
Wire Wire Line
	6600 2100 6800 2100
Text GLabel 6800 2100 2    50   UnSpc ~ 0
PG8
Text GLabel 4800 2400 0    50   UnSpc ~ 0
PE11
Text GLabel 4800 4500 0    50   UnSpc ~ 0
PF15
Text GLabel 4800 1700 0    50   UnSpc ~ 0
PE4
Text GLabel 4800 3800 0    50   UnSpc ~ 0
LPO_32
Text GLabel 4800 1300 0    50   UnSpc ~ 0
PE0
Text GLabel 4800 1400 0    50   UnSpc ~ 0
PE1
Text GLabel 4800 1500 0    50   UnSpc ~ 0
PE2
Text GLabel 4800 1600 0    50   UnSpc ~ 0
SDMMC2_CK
Text GLabel 4800 1800 0    50   UnSpc ~ 0
SDMMC2_D6
Text GLabel 4800 1900 0    50   UnSpc ~ 0
PE6
Text GLabel 4800 2000 0    50   UnSpc ~ 0
PE7
Text GLabel 4800 2100 0    50   UnSpc ~ 0
PE8
Text GLabel 4800 2200 0    50   UnSpc ~ 0
PE9
Text GLabel 4800 2300 0    50   UnSpc ~ 0
PE10
Text GLabel 4800 2500 0    50   UnSpc ~ 0
PE12
Text GLabel 4800 2600 0    50   UnSpc ~ 0
PE13
Text GLabel 4800 2700 0    50   UnSpc ~ 0
PE14
Text GLabel 4800 2800 0    50   UnSpc ~ 0
PE15
Text GLabel 4800 3000 0    50   UnSpc ~ 0
SDMMC3_D0
Text GLabel 4800 3100 0    50   UnSpc ~ 0
SDMMC3_CMD
Text GLabel 4800 3200 0    50   UnSpc ~ 0
PF2
Text GLabel 4800 3300 0    50   UnSpc ~ 0
PF3
Text GLabel 4800 3400 0    50   UnSpc ~ 0
SDMMC3_D1
Text GLabel 4800 3500 0    50   UnSpc ~ 0
SDMMC3_D2
Text GLabel 4800 3600 0    50   UnSpc ~ 0
PF6
Text GLabel 4800 3700 0    50   UnSpc ~ 0
PF7
Text GLabel 4800 3900 0    50   UnSpc ~ 0
PF9
Text GLabel 4800 4000 0    50   UnSpc ~ 0
PF10
Text GLabel 4800 4100 0    50   UnSpc ~ 0
PF11
Text GLabel 4800 4200 0    50   UnSpc ~ 0
PF12
Text GLabel 4800 4300 0    50   UnSpc ~ 0
PF13
Text GLabel 4800 4400 0    50   UnSpc ~ 0
PF14
$EndSCHEMATC
